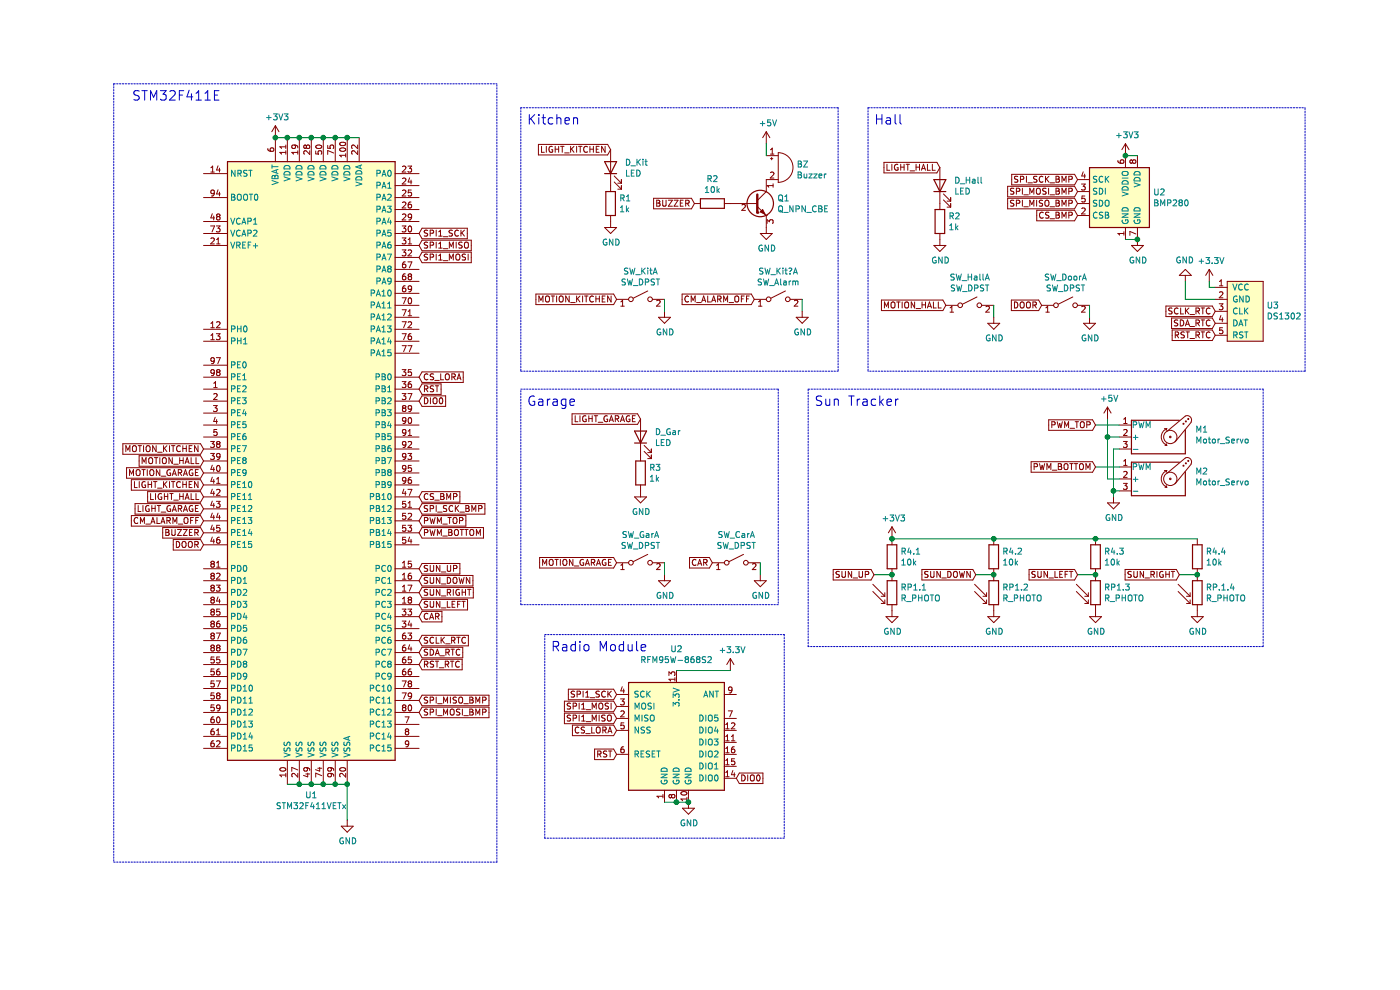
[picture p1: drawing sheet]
EESchema Schematic File Version 4
EELAYER 30 0
EELAYER END
$Descr A4 11693 8268
encoding utf-8
Sheet 1 1
Title ""
Date ""
Rev ""
Comp ""
Comment1 ""
Comment2 ""
Comment3 ""
Comment4 ""
$EndDescr
$Comp
L MCU_ST_STM32F4:STM32F411VETx U1
U 1 1
P 2600 3850
F 0 "U1" H 2600 1061 50  0000 C CNN
F 1 "STM32F411VETx" H 2600 970 50  0000 C CNN
F 2 "Package_QFP:LQFP-100_14x14mm_P0.5mm" H 1900 1350 50  0001 R CNN
F 3 "http://www.st.com/st-web-ui/static/active/en/resource/technical/document/datasheet/DM00115249.pdf" H 2600 3850 50  0001 C CNN
	1    2600 3850
	1    0    0    -1  
$EndComp
$Comp
L Device:LED D_Kit
U 1 1
P 5100 1400
F 0 "D_Kit" V 5139 1282 50  0000 R CNN
F 1 "LED" V 5048 1282 50  0000 R CNN
F 2 "" H 5100 1400 50  0001 C CNN
F 3 "~" H 5100 1400 50  0001 C CNN
	1    5100 1400
	0    -1   -1   0   
$EndComp
$Comp
L Device:R R1
U 1 1
P 5100 1700
F 0 "R1" H 5170 1746 50  0000 L CNN
F 1 "1k" H 5170 1655 50  0000 L CNN
F 2 "" V 5030 1700 50  0001 C CNN
F 3 "~" H 5100 1700 50  0001 C CNN
	1    5100 1700
	1    0    0    -1  
$EndComp
$Comp
L power:GND #PWR?
U 1 1
P 5100 1850
F 0 "#PWR?" H 5100 1600 50  0001 C CNN
F 1 "GND" H 5105 1677 50  0000 C CNN
F 2 "" H 5100 1850 50  0001 C CNN
F 3 "" H 5100 1850 50  0001 C CNN
	1    5100 1850
	1    0    0    -1  
$EndComp
Text GLabel 5100 1250 0    50   Input ~ 0
LIGHT_KITCHEN
$Comp
L Switch:SW_DPST_x2 SW_Kit
U 1 1
P 5350 2500
F 0 "SW_Kit" H 5350 2735 50  0000 C CNN
F 1 "SW_DPST" H 5350 2644 50  0000 C CNN
F 2 "" H 5350 2500 50  0001 C CNN
F 3 "~" H 5350 2500 50  0001 C CNN
	1    5350 2500
	1    0    0    -1  
$EndComp
$Comp
L power:GND #PWR?
U 1 1
P 5550 2600
F 0 "#PWR?" H 5550 2350 50  0001 C CNN
F 1 "GND" H 5555 2427 50  0000 C CNN
F 2 "" H 5550 2600 50  0001 C CNN
F 3 "" H 5550 2600 50  0001 C CNN
	1    5550 2600
	1    0    0    -1  
$EndComp
Wire Wire Line
	5550 2500 5550 2600
Text GLabel 5150 2500 0    50   Input ~ 0
MOTION_KITCHEN
$Comp
L Device:LED D_Hall
U 1 1
P 7850 1550
F 0 "D_Hall" V 7889 1432 50  0000 R CNN
F 1 "LED" V 7798 1432 50  0000 R CNN
F 2 "" H 7850 1550 50  0001 C CNN
F 3 "~" H 7850 1550 50  0001 C CNN
	1    7850 1550
	0    -1   -1   0   
$EndComp
$Comp
L Device:R R2
U 1 1
P 7850 1850
F 0 "R2" H 7920 1896 50  0000 L CNN
F 1 "1k" H 7920 1805 50  0000 L CNN
F 2 "" V 7780 1850 50  0001 C CNN
F 3 "~" H 7850 1850 50  0001 C CNN
	1    7850 1850
	1    0    0    -1  
$EndComp
$Comp
L power:GND #PWR?
U 1 1
P 7850 2000
F 0 "#PWR?" H 7850 1750 50  0001 C CNN
F 1 "GND" H 7855 1827 50  0000 C CNN
F 2 "" H 7850 2000 50  0001 C CNN
F 3 "" H 7850 2000 50  0001 C CNN
	1    7850 2000
	1    0    0    -1  
$EndComp
Text GLabel 7850 1400 0    50   Input ~ 0
LIGHT_HALL
$Comp
L Switch:SW_DPST_x2 SW_Hall
U 1 1
P 8100 2550
F 0 "SW_Hall" H 8100 2785 50  0000 C CNN
F 1 "SW_DPST" H 8100 2694 50  0000 C CNN
F 2 "" H 8100 2550 50  0001 C CNN
F 3 "~" H 8100 2550 50  0001 C CNN
	1    8100 2550
	1    0    0    -1  
$EndComp
$Comp
L power:GND #PWR?
U 1 1
P 8300 2650
F 0 "#PWR?" H 8300 2400 50  0001 C CNN
F 1 "GND" H 8305 2477 50  0000 C CNN
F 2 "" H 8300 2650 50  0001 C CNN
F 3 "" H 8300 2650 50  0001 C CNN
	1    8300 2650
	1    0    0    -1  
$EndComp
Wire Wire Line
	8300 2550 8300 2650
Text GLabel 7900 2550 0    50   Input ~ 0
MOTION_HALL
$Comp
L Device:LED D_Gar
U 1 1
P 5350 3650
F 0 "D_Gar" V 5389 3532 50  0000 R CNN
F 1 "LED" V 5298 3532 50  0000 R CNN
F 2 "" H 5350 3650 50  0001 C CNN
F 3 "~" H 5350 3650 50  0001 C CNN
	1    5350 3650
	0    -1   -1   0   
$EndComp
$Comp
L Device:R R3
U 1 1
P 5350 3950
F 0 "R3" H 5420 3996 50  0000 L CNN
F 1 "1k" H 5420 3905 50  0000 L CNN
F 2 "" V 5280 3950 50  0001 C CNN
F 3 "~" H 5350 3950 50  0001 C CNN
	1    5350 3950
	1    0    0    -1  
$EndComp
$Comp
L power:GND #PWR?
U 1 1
P 5350 4100
F 0 "#PWR?" H 5350 3850 50  0001 C CNN
F 1 "GND" H 5355 3927 50  0000 C CNN
F 2 "" H 5350 4100 50  0001 C CNN
F 3 "" H 5350 4100 50  0001 C CNN
	1    5350 4100
	1    0    0    -1  
$EndComp
Text GLabel 5350 3500 0    50   Input ~ 0
LIGHT_GARAGE
$Comp
L Switch:SW_DPST_x2 SW_Gar
U 1 1
P 5350 4700
F 0 "SW_Gar" H 5350 4935 50  0000 C CNN
F 1 "SW_DPST" H 5350 4844 50  0000 C CNN
F 2 "" H 5350 4700 50  0001 C CNN
F 3 "~" H 5350 4700 50  0001 C CNN
	1    5350 4700
	1    0    0    -1  
$EndComp
$Comp
L power:GND #PWR?
U 1 1
P 5550 4800
F 0 "#PWR?" H 5550 4550 50  0001 C CNN
F 1 "GND" H 5555 4627 50  0000 C CNN
F 2 "" H 5550 4800 50  0001 C CNN
F 3 "" H 5550 4800 50  0001 C CNN
	1    5550 4800
	1    0    0    -1  
$EndComp
Wire Wire Line
	5550 4700 5550 4800
Text GLabel 5150 4700 0    50   Input ~ 0
MOTION_GARAGE
$Comp
L Device:Buzzer BZ
U 1 1
P 6500 1400
F 0 "BZ" H 6652 1429 50  0000 L CNN
F 1 "Buzzer" H 6652 1338 50  0000 L CNN
F 2 "" V 6475 1500 50  0001 C CNN
F 3 "~" V 6475 1500 50  0001 C CNN
	1    6500 1400
	1    0    0    -1  
$EndComp
$Comp
L Device:Q_NPN_CBE Q1
U 1 1
P 6300 1700
F 0 "Q1" H 6491 1746 50  0000 L CNN
F 1 "Q_NPN_CBE" H 6491 1655 50  0000 L CNN
F 2 "" H 6500 1800 50  0001 C CNN
F 3 "~" H 6300 1700 50  0001 C CNN
	1    6300 1700
	1    0    0    -1  
$EndComp
$Comp
L power:GND #PWR?
U 1 1
P 6400 1900
F 0 "#PWR?" H 6400 1650 50  0001 C CNN
F 1 "GND" H 6405 1727 50  0000 C CNN
F 2 "" H 6400 1900 50  0001 C CNN
F 3 "" H 6400 1900 50  0001 C CNN
	1    6400 1900
	1    0    0    -1  
$EndComp
$Comp
L Device:R R2
U 1 1
P 5950 1700
F 0 "R2" V 5743 1700 50  0000 C CNN
F 1 "10k" V 5834 1700 50  0000 C CNN
F 2 "" V 5880 1700 50  0001 C CNN
F 3 "~" H 5950 1700 50  0001 C CNN
	1    5950 1700
	0    1    1    0   
$EndComp
$Comp
L power:+5V #PWR?
U 1 1
P 6400 1200
F 0 "#PWR?" H 6400 1050 50  0001 C CNN
F 1 "+5V" H 6415 1373 50  0000 C CNN
F 2 "" H 6400 1200 50  0001 C CNN
F 3 "" H 6400 1200 50  0001 C CNN
	1    6400 1200
	1    0    0    -1  
$EndComp
Wire Wire Line
	6400 1200 6400 1300
Text GLabel 5800 1700 0    50   Input ~ 0
BUZZER
$Comp
L Switch:SW_DPST_x2 SW_Kit?
U 1 1
P 6500 2500
F 0 "SW_Kit?" H 6500 2735 50  0000 C CNN
F 1 "SW_Alarm" H 6500 2644 50  0000 C CNN
F 2 "" H 6500 2500 50  0001 C CNN
F 3 "~" H 6500 2500 50  0001 C CNN
	1    6500 2500
	1    0    0    -1  
$EndComp
$Comp
L power:GND #PWR?
U 1 1
P 6700 2600
F 0 "#PWR?" H 6700 2350 50  0001 C CNN
F 1 "GND" H 6705 2427 50  0000 C CNN
F 2 "" H 6700 2600 50  0001 C CNN
F 3 "" H 6700 2600 50  0001 C CNN
	1    6700 2600
	1    0    0    -1  
$EndComp
Wire Wire Line
	6700 2500 6700 2600
Text GLabel 6300 2500 0    50   Input ~ 0
CM_ALARM_OFF
Text Notes 4400 1050 0    79   ~ 0
Kitchen\n
Wire Notes Line
	7000 900  7000 3100
$Comp
L Sensor_Pressure:BMP280 U2
U 1 1
P 9400 1700
F 0 "U2" H 9630 1796 50  0000 L CNN
F 1 "BMP280" H 9630 1705 50  0000 L CNN
F 2 "Package_LGA:Bosch_LGA-8_2x2.5mm_P0.65mm_ClockwisePinNumbering" H 9400 1000 50  0001 C CNN
F 3 "https://ae-bst.resource.bosch.com/media/_tech/media/datasheets/BST-BMP280-DS001.pdf" H 9400 1700 50  0001 C CNN
	1    9400 1700
	1    0    0    -1  
$EndComp
$Comp
L power:GND #PWR?
U 1 1
P 2900 6850
F 0 "#PWR?" H 2900 6600 50  0001 C CNN
F 1 "GND" H 2905 6677 50  0000 C CNN
F 2 "" H 2900 6850 50  0001 C CNN
F 3 "" H 2900 6850 50  0001 C CNN
	1    2900 6850
	1    0    0    -1  
$EndComp
Wire Wire Line
	2900 6850 2900 6550
Wire Wire Line
	2800 6550 2900 6550
Connection ~ 2900 6550
Wire Wire Line
	2800 6550 2700 6550
Connection ~ 2800 6550
Wire Wire Line
	2700 6550 2600 6550
Connection ~ 2700 6550
Wire Wire Line
	2500 6550 2600 6550
Connection ~ 2600 6550
Wire Wire Line
	2500 6550 2400 6550
Connection ~ 2500 6550
$Comp
L power:+3V3 #PWR?
U 1 1
P 2300 1150
F 0 "#PWR?" H 2300 1000 50  0001 C CNN
F 1 "+3V3" H 2315 1323 50  0000 C CNN
F 2 "" H 2300 1150 50  0001 C CNN
F 3 "" H 2300 1150 50  0001 C CNN
	1    2300 1150
	1    0    0    -1  
$EndComp
Wire Wire Line
	2300 1150 2400 1150
Connection ~ 2300 1150
Wire Wire Line
	2400 1150 2500 1150
Connection ~ 2400 1150
Wire Wire Line
	2500 1150 2600 1150
Connection ~ 2500 1150
Wire Wire Line
	2700 1150 2600 1150
Connection ~ 2600 1150
Wire Wire Line
	2700 1150 2800 1150
Connection ~ 2700 1150
Wire Wire Line
	2800 1150 2900 1150
Connection ~ 2800 1150
Wire Wire Line
	2900 1150 3000 1150
Connection ~ 2900 1150
Text Notes 1100 850  0    79   ~ 0
STM32F411E
Wire Notes Line
	950  700  950  7200
Wire Notes Line
	4150 7200 4150 700 
$Comp
L power:GND #PWR?
U 1 1
P 9500 2000
F 0 "#PWR?" H 9500 1750 50  0001 C CNN
F 1 "GND" H 9505 1827 50  0000 C CNN
F 2 "" H 9500 2000 50  0001 C CNN
F 3 "" H 9500 2000 50  0001 C CNN
	1    9500 2000
	1    0    0    -1  
$EndComp
Wire Wire Line
	9400 1300 9500 1300
Wire Wire Line
	9400 2000 9500 2000
Connection ~ 9500 2000
Text GLabel 9000 1500 0    50   Input ~ 0
SPI_SCK_BMP
Text GLabel 9000 1700 0    50   Input ~ 0
SPI_MISO_BMP
Text GLabel 9000 1600 0    50   Input ~ 0
SPI_MOSI_BMP
Text GLabel 9000 1800 0    50   Input ~ 0
CS_BMP
$Comp
L power:GND #PWR?
U 1 1
P 9900 2350
F 0 "#PWR?" H 9900 2100 50  0001 C CNN
F 1 "GND" H 9905 2177 50  0000 C CNN
F 2 "" H 9900 2350 50  0001 C CNN
F 3 "" H 9900 2350 50  0001 C CNN
	1    9900 2350
	-1   0    0    1   
$EndComp
Connection ~ 9400 1300
$Comp
L power:+3V3 #PWR?
U 1 1
P 9400 1300
F 0 "#PWR?" H 9400 1150 50  0001 C CNN
F 1 "+3V3" H 9415 1473 50  0000 C CNN
F 2 "" H 9400 1300 50  0001 C CNN
F 3 "" H 9400 1300 50  0001 C CNN
	1    9400 1300
	1    0    0    -1  
$EndComp
Text Notes 7300 1050 0    79   ~ 0
Hall
Wire Notes Line
	7250 900  7250 3100
Wire Notes Line
	10900 3100 10900 900 
$Comp
L Switch:SW_DPST_x2 SW_Car
U 1 1
P 6150 4700
F 0 "SW_Car" H 6150 4935 50  0000 C CNN
F 1 "SW_DPST" H 6150 4844 50  0000 C CNN
F 2 "" H 6150 4700 50  0001 C CNN
F 3 "~" H 6150 4700 50  0001 C CNN
	1    6150 4700
	1    0    0    -1  
$EndComp
$Comp
L power:GND #PWR?
U 1 1
P 6350 4800
F 0 "#PWR?" H 6350 4550 50  0001 C CNN
F 1 "GND" H 6355 4627 50  0000 C CNN
F 2 "" H 6350 4800 50  0001 C CNN
F 3 "" H 6350 4800 50  0001 C CNN
	1    6350 4800
	1    0    0    -1  
$EndComp
Wire Wire Line
	6350 4700 6350 4800
Text GLabel 5950 4700 0    50   Input ~ 0
CAR
Wire Notes Line
	10900 3100 7250 3100
Wire Notes Line
	7250 900  10900 900 
Wire Notes Line
	4350 3100 7000 3100
Wire Notes Line
	7000 900  4350 900 
Wire Notes Line
	4350 900  4350 3100
Text Notes 4400 3400 0    79   ~ 0
Garage\n
Wire Notes Line
	4350 3250 6500 3250
Wire Notes Line
	6500 3250 6500 5050
Wire Notes Line
	6500 5050 4350 5050
Wire Notes Line
	4350 5050 4350 3250
$Comp
L Motor:Motor_Servo M1
U 1 1
P 9650 3650
F 0 "M1" H 9982 3715 50  0000 L CNN
F 1 "Motor_Servo" H 9982 3624 50  0000 L CNN
F 2 "" H 9650 3460 50  0001 C CNN
F 3 "http://forums.parallax.com/uploads/attachments/46831/74481.png" H 9650 3460 50  0001 C CNN
	1    9650 3650
	1    0    0    -1  
$EndComp
$Comp
L Motor:Motor_Servo M2
U 1 1
P 9650 4000
F 0 "M2" H 9982 4065 50  0000 L CNN
F 1 "Motor_Servo" H 9982 3974 50  0000 L CNN
F 2 "" H 9650 3810 50  0001 C CNN
F 3 "http://forums.parallax.com/uploads/attachments/46831/74481.png" H 9650 3810 50  0001 C CNN
	1    9650 4000
	1    0    0    -1  
$EndComp
$Comp
L Device:R_PHOTO RP1.1
U 1 1
P 7450 4950
F 0 "RP1.1" H 7520 4996 50  0000 L CNN
F 1 "R_PHOTO" H 7520 4905 50  0000 L CNN
F 2 "" V 7500 4700 50  0001 L CNN
F 3 "~" H 7450 4900 50  0001 C CNN
	1    7450 4950
	1    0    0    -1  
$EndComp
$Comp
L power:GND #PWR?
U 1 1
P 9300 4150
F 0 "#PWR?" H 9300 3900 50  0001 C CNN
F 1 "GND" H 9305 3977 50  0000 C CNN
F 2 "" H 9300 4150 50  0001 C CNN
F 3 "" H 9300 4150 50  0001 C CNN
	1    9300 4150
	1    0    0    -1  
$EndComp
$Comp
L power:+5V #PWR?
U 1 1
P 9250 3500
F 0 "#PWR?" H 9250 3350 50  0001 C CNN
F 1 "+5V" H 9265 3673 50  0000 C CNN
F 2 "" H 9250 3500 50  0001 C CNN
F 3 "" H 9250 3500 50  0001 C CNN
	1    9250 3500
	1    0    0    -1  
$EndComp
Wire Wire Line
	9350 3750 9300 3750
Wire Wire Line
	9300 3750 9300 4100
Wire Wire Line
	9350 4100 9300 4100
Connection ~ 9300 4100
Wire Wire Line
	9300 4100 9300 4150
Wire Wire Line
	9350 3650 9250 3650
Wire Wire Line
	9250 3650 9250 3500
Wire Wire Line
	9350 4000 9250 4000
Wire Wire Line
	9250 4000 9250 3650
Connection ~ 9250 3650
Text GLabel 9150 3900 0    50   Input ~ 0
PWM_BOTTOM
Text GLabel 9150 3550 0    50   Input ~ 0
PWM_TOP
Wire Wire Line
	9150 3550 9350 3550
Wire Wire Line
	9150 3900 9350 3900
Text Notes 6800 3400 0    79   ~ 0
Sun Tracker\n
$Comp
L power:GND #PWR?
U 1 1
P 7450 5100
F 0 "#PWR?" H 7450 4850 50  0001 C CNN
F 1 "GND" H 7455 4927 50  0000 C CNN
F 2 "" H 7450 5100 50  0001 C CNN
F 3 "" H 7450 5100 50  0001 C CNN
	1    7450 5100
	1    0    0    -1  
$EndComp
$Comp
L Device:R R4.1
U 1 1
P 7450 4650
F 0 "R4.1" H 7520 4696 50  0000 L CNN
F 1 "10k" H 7520 4605 50  0000 L CNN
F 2 "" V 7380 4650 50  0001 C CNN
F 3 "~" H 7450 4650 50  0001 C CNN
	1    7450 4650
	1    0    0    -1  
$EndComp
$Comp
L power:+3V3 #PWR?
U 1 1
P 7450 4500
F 0 "#PWR?" H 7450 4350 50  0001 C CNN
F 1 "+3V3" H 7465 4673 50  0000 C CNN
F 2 "" H 7450 4500 50  0001 C CNN
F 3 "" H 7450 4500 50  0001 C CNN
	1    7450 4500
	1    0    0    -1  
$EndComp
Wire Wire Line
	7300 4800 7450 4800
Connection ~ 7450 4800
$Comp
L Device:R_PHOTO RP.1.4
U 1 1
P 10000 4950
F 0 "RP.1.4" H 10070 4996 50  0000 L CNN
F 1 "R_PHOTO" H 10070 4905 50  0000 L CNN
F 2 "" V 10050 4700 50  0001 L CNN
F 3 "~" H 10000 4900 50  0001 C CNN
	1    10000 4950
	1    0    0    -1  
$EndComp
$Comp
L power:GND #PWR?
U 1 1
P 10000 5100
F 0 "#PWR?" H 10000 4850 50  0001 C CNN
F 1 "GND" H 10005 4927 50  0000 C CNN
F 2 "" H 10000 5100 50  0001 C CNN
F 3 "" H 10000 5100 50  0001 C CNN
	1    10000 5100
	1    0    0    -1  
$EndComp
Text GLabel 9850 4800 0    50   Input ~ 0
SUN_RIGHT
$Comp
L Device:R R4.4
U 1 1
P 10000 4650
F 0 "R4.4" H 10070 4696 50  0000 L CNN
F 1 "10k" H 10070 4605 50  0000 L CNN
F 2 "" V 9930 4650 50  0001 C CNN
F 3 "~" H 10000 4650 50  0001 C CNN
	1    10000 4650
	1    0    0    -1  
$EndComp
Wire Wire Line
	9850 4800 10000 4800
Connection ~ 10000 4800
$Comp
L Device:R_PHOTO RP1.2
U 1 1
P 8300 4950
F 0 "RP1.2" H 8370 4996 50  0000 L CNN
F 1 "R_PHOTO" H 8370 4905 50  0000 L CNN
F 2 "" V 8350 4700 50  0001 L CNN
F 3 "~" H 8300 4900 50  0001 C CNN
	1    8300 4950
	1    0    0    -1  
$EndComp
$Comp
L power:GND #PWR?
U 1 1
P 8300 5100
F 0 "#PWR?" H 8300 4850 50  0001 C CNN
F 1 "GND" H 8305 4927 50  0000 C CNN
F 2 "" H 8300 5100 50  0001 C CNN
F 3 "" H 8300 5100 50  0001 C CNN
	1    8300 5100
	1    0    0    -1  
$EndComp
$Comp
L Device:R R4.2
U 1 1
P 8300 4650
F 0 "R4.2" H 8370 4696 50  0000 L CNN
F 1 "10k" H 8370 4605 50  0000 L CNN
F 2 "" V 8230 4650 50  0001 C CNN
F 3 "~" H 8300 4650 50  0001 C CNN
	1    8300 4650
	1    0    0    -1  
$EndComp
Wire Wire Line
	8150 4800 8300 4800
Connection ~ 8300 4800
$Comp
L Device:R_PHOTO RP1.3
U 1 1
P 9150 4950
F 0 "RP1.3" H 9220 4996 50  0000 L CNN
F 1 "R_PHOTO" H 9220 4905 50  0000 L CNN
F 2 "" V 9200 4700 50  0001 L CNN
F 3 "~" H 9150 4900 50  0001 C CNN
	1    9150 4950
	1    0    0    -1  
$EndComp
$Comp
L power:GND #PWR?
U 1 1
P 9150 5100
F 0 "#PWR?" H 9150 4850 50  0001 C CNN
F 1 "GND" H 9155 4927 50  0000 C CNN
F 2 "" H 9150 5100 50  0001 C CNN
F 3 "" H 9150 5100 50  0001 C CNN
	1    9150 5100
	1    0    0    -1  
$EndComp
Text GLabel 9000 4800 0    50   Input ~ 0
SUN_LEFT
$Comp
L Device:R R4.3
U 1 1
P 9150 4650
F 0 "R4.3" H 9220 4696 50  0000 L CNN
F 1 "10k" H 9220 4605 50  0000 L CNN
F 2 "" V 9080 4650 50  0001 C CNN
F 3 "~" H 9150 4650 50  0001 C CNN
	1    9150 4650
	1    0    0    -1  
$EndComp
Wire Wire Line
	9000 4800 9150 4800
Connection ~ 9150 4800
Wire Wire Line
	10000 4500 9150 4500
Wire Wire Line
	9150 4500 8300 4500
Connection ~ 9150 4500
Wire Wire Line
	7450 4500 8300 4500
Connection ~ 7450 4500
Connection ~ 8300 4500
Wire Notes Line
	6750 3250 10550 3250
Wire Notes Line
	10550 3250 10550 5400
Wire Notes Line
	10550 5400 6750 5400
Wire Notes Line
	6750 5400 6750 3250
Text Notes 4600 5450 0    79   ~ 0
Radio Module\n
Wire Notes Line
	4550 5300 6550 5300
Wire Notes Line
	6550 5300 6550 7000
Wire Notes Line
	6550 7000 4550 7000
Wire Notes Line
	4550 7000 4550 5300
$Comp
L power:+3.3V #PWR?
U 1 1
P 6100 5600
F 0 "#PWR?" H 6100 5450 50  0001 C CNN
F 1 "+3.3V" H 6115 5773 50  0000 C CNN
F 2 "" H 6100 5600 50  0001 C CNN
F 3 "" H 6100 5600 50  0001 C CNN
	1    6100 5600
	1    0    0    -1  
$EndComp
Text GLabel 5150 5800 0    50   Input ~ 0
SPI1_SCK
Text GLabel 5150 6000 0    50   Input ~ 0
SPI1_MISO
Text GLabel 5150 5900 0    50   Input ~ 0
SPI1_MOSI
Text GLabel 5150 6300 0    50   Input ~ 0
RST
Text GLabel 5150 6100 0    50   Input ~ 0
CS_LORA
$Comp
L power:GND #PWR?
U 1 1
P 5750 6700
F 0 "#PWR?" H 5750 6450 50  0001 C CNN
F 1 "GND" H 5755 6527 50  0000 C CNN
F 2 "" H 5750 6700 50  0001 C CNN
F 3 "" H 5750 6700 50  0001 C CNN
	1    5750 6700
	1    0    0    -1  
$EndComp
Wire Wire Line
	6100 5600 5650 5600
Text GLabel 6150 6500 2    50   Input ~ 0
DIO0
Text GLabel 3500 1950 2    50   Input ~ 0
SPI1_SCK
Text GLabel 3500 2050 2    50   Input ~ 0
SPI1_MISO
Text GLabel 3500 2150 2    50   Input ~ 0
SPI1_MOSI
Text GLabel 3500 5150 2    50   Input ~ 0
CAR
Text GLabel 3500 3150 2    50   Input ~ 0
CS_LORA
Connection ~ 5750 6700
Connection ~ 5650 6700
Wire Wire Line
	5650 6700 5750 6700
Wire Wire Line
	5550 6700 5650 6700
Text GLabel 3500 3350 2    50   Input ~ 0
DIO0
Text GLabel 3500 3250 2    50   Input ~ 0
RST
$Comp
L RF_Module:RFM95W-868S2 U2
U 1 1
P 5650 6100
F 0 "U2" H 5650 6781 50  0000 C CNN
F 1 "RFM95W-868S2" H 5650 6690 50  0000 C CNN
F 2 "" H 2350 7750 50  0001 C CNN
F 3 "https://www.hoperf.com/data/upload/portal/20181127/5bfcbea20e9ef.pdf" H 2350 7750 50  0001 C CNN
	1    5650 6100
	1    0    0    -1  
$EndComp
Text GLabel 1700 3750 0    50   Input ~ 0
MOTION_KITCHEN
Text GLabel 1700 3850 0    50   Input ~ 0
MOTION_HALL
Text GLabel 1700 3950 0    50   Input ~ 0
MOTION_GARAGE
Text GLabel 1700 4050 0    50   Input ~ 0
LIGHT_KITCHEN
Text GLabel 1700 4150 0    50   Input ~ 0
LIGHT_HALL
Text GLabel 1700 4250 0    50   Input ~ 0
LIGHT_GARAGE
Text GLabel 3500 4150 2    50   Input ~ 0
CS_BMP
Text GLabel 1700 4350 0    50   Input ~ 0
CM_ALARM_OFF
Text GLabel 1700 4450 0    50   Input ~ 0
BUZZER
$Comp
L Switch:SW_DPST_x2 SW_Door
U 1 1
P 8900 2550
F 0 "SW_Door" H 8900 2785 50  0000 C CNN
F 1 "SW_DPST" H 8900 2694 50  0000 C CNN
F 2 "" H 8900 2550 50  0001 C CNN
F 3 "~" H 8900 2550 50  0001 C CNN
	1    8900 2550
	1    0    0    -1  
$EndComp
$Comp
L power:GND #PWR?
U 1 1
P 9100 2650
F 0 "#PWR?" H 9100 2400 50  0001 C CNN
F 1 "GND" H 9105 2477 50  0000 C CNN
F 2 "" H 9100 2650 50  0001 C CNN
F 3 "" H 9100 2650 50  0001 C CNN
	1    9100 2650
	1    0    0    -1  
$EndComp
Wire Wire Line
	9100 2550 9100 2650
Text GLabel 8700 2550 0    50   Input ~ 0
DOOR
Text GLabel 1700 4550 0    50   Input ~ 0
DOOR
Text GLabel 3500 4250 2    50   Input ~ 0
SPI_SCK_BMP
Text GLabel 3500 5850 2    50   Input ~ 0
SPI_MISO_BMP
Text GLabel 3500 5950 2    50   Input ~ 0
SPI_MOSI_BMP
Wire Notes Line
	950  7200 4150 7200
Wire Notes Line
	950  700  4150 700 
Text GLabel 7300 4800 0    50   Input ~ 0
SUN_UP
Text GLabel 8150 4800 0    50   Input ~ 0
SUN_DOWN
Text GLabel 3500 4950 2    50   Input ~ 0
SUN_RIGHT
Text GLabel 3500 4750 2    50   Input ~ 0
SUN_UP
Text GLabel 3500 4850 2    50   Input ~ 0
SUN_DOWN
Text GLabel 3500 5050 2    50   Input ~ 0
SUN_LEFT
Text GLabel 3500 4350 2    50   Input ~ 0
PWM_TOP
Text GLabel 3500 4450 2    50   Input ~ 0
PWM_BOTTOM
$Comp
L Timer_RTC:DS1302 U3
U 1 1
P 10400 2350
F 0 "U3" H 10578 2151 50  0000 L CNN
F 1 "DS1302" H 10578 2060 50  0000 L CNN
F 2 "" H 10400 2500 50  0001 C CNN
F 3 "" H 10400 2500 50  0001 C CNN
	1    10400 2350
	1    0    0    -1  
$EndComp
$Comp
L power:+3.3V #PWR?
U 1 1
P 10100 2350
F 0 "#PWR?" H 10100 2200 50  0001 C CNN
F 1 "+3.3V" H 10115 2523 50  0000 C CNN
F 2 "" H 10100 2350 50  0001 C CNN
F 3 "" H 10100 2350 50  0001 C CNN
	1    10100 2350
	1    0    0    -1  
$EndComp
Wire Wire Line
	10100 2350 10100 2400
Wire Wire Line
	10100 2400 10150 2400
Wire Wire Line
	9900 2500 10150 2500
Wire Wire Line
	9900 2350 9900 2500
Text GLabel 3500 5450 2    50   Input ~ 0
SDA_RTC
Text GLabel 3500 5350 2    50   Input ~ 0
SCLK_RTC
Text GLabel 3500 5550 2    50   Input ~ 0
RST_RTC
Text GLabel 10150 2700 0    50   Input ~ 0
SDA_RTC
Text GLabel 10150 2600 0    50   Input ~ 0
SCLK_RTC
Text GLabel 10150 2800 0    50   Input ~ 0
RST_RTC
$EndSCHEMATC
